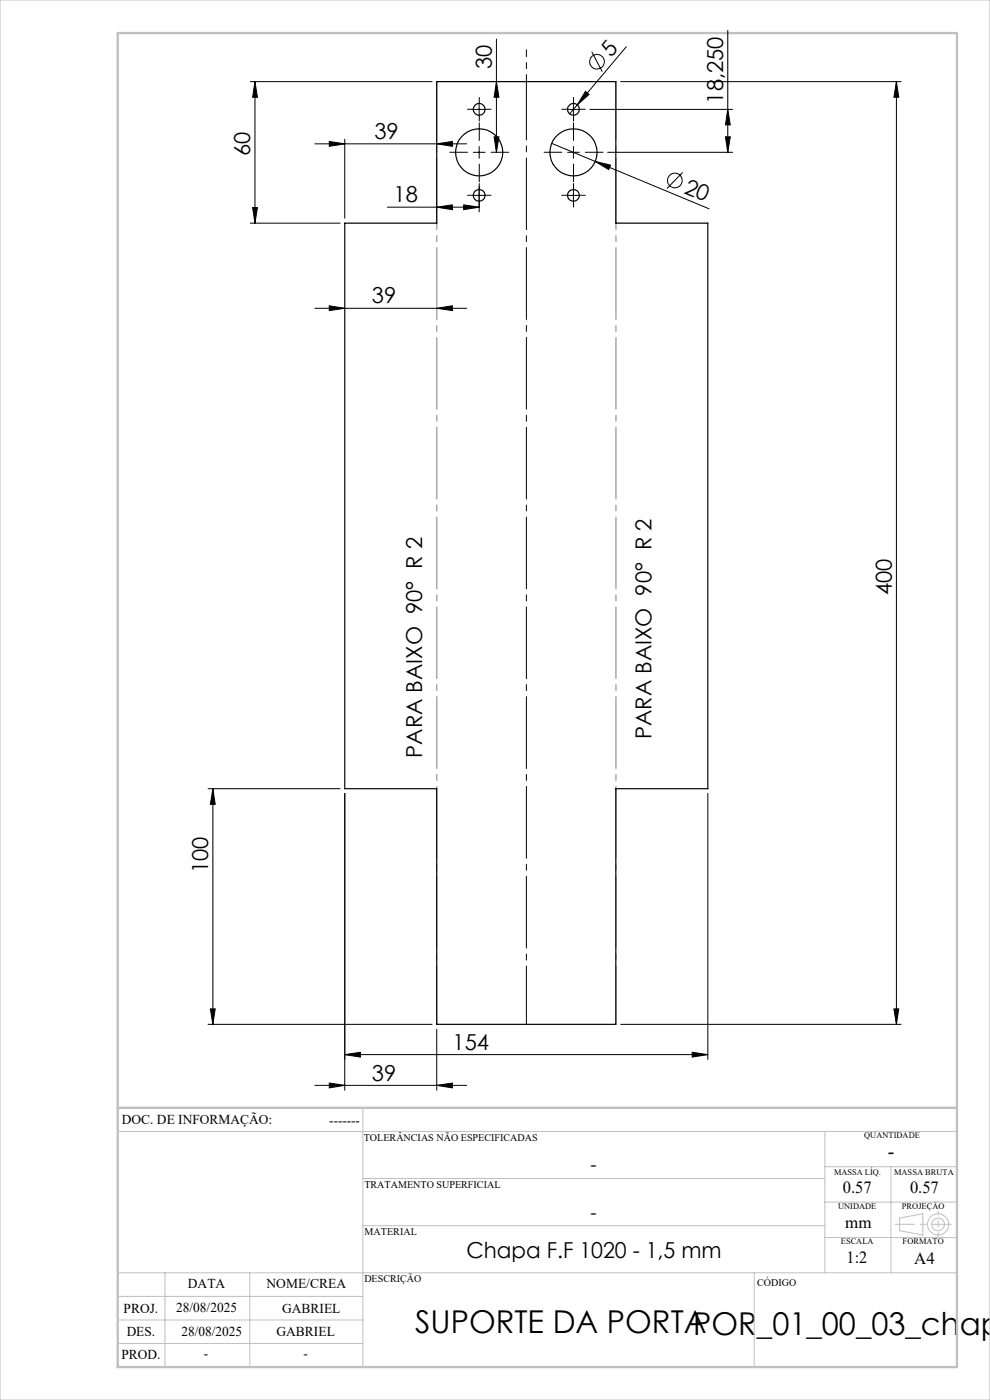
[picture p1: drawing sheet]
<svg xmlns="http://www.w3.org/2000/svg" width="210mm" height="297mm" viewBox="0 0 210 297" stroke-linecap="round" stroke-linejoin="round" font-family="sans-serif">
<g fill="none" stroke="#000" stroke-width=".21">
<path d="M53.1 17.3h38.6M54.1 17.3v30M54.1 17.3l.5 3.3h-1zM105.3 17.3l.5 3.3h-1zM105.3 8.3v24M124.2 19.4l.8 .6-2.6 2.3zM125.5 11l2.2 4.2M131.7 17.3h59.4M132.9 9.9l-10.5 12.4M154.4 6.5v25.8M190.1 17.3l.5 3.3h-1zM190.1 17.3v200"/>
<path d="M66.8 30.5h32.2M69.9 30l3.2 .5-3.2 .5zM73.1 29.5v16.8M92.6 30.5l3.4-.5v1zM100.4 32.3h2.5M100.4 23.2h2.5M101.6 21.9v2.5M101.6 31.1v2.5M101.6 39.6v5.4M104.8 29h1l-.5 3.3zM117 30.4l9.3 3.9M120.4 32.3h2.5"/>
<path d="M120.4 23.2h2.5M121.6 21.9v2.5M121.6 31.1v2.5M122.4 22.3l-1.6 1.9M125.1 23.2h30.3M126.3 34.3l3.2 .7-.4 1zM126.3 34.3l24.1 10M128.9 32.3h26.5M144.8 36.6l-3.3 3.4M153.9 29h1l-.5 3.3zM154.4 23.2l.5 3.3h-1zM53.1 47.3h19"/>
<path d="M53.6 44h1l-.5 3.3zM82.2 44h19.4M92.6 44l3.4-.5v1zM98.4 43.5l3.2 .5-3.2 .5zM100.4 41.4h2.5M120.4 41.4h2.5M121.6 40.2v2.5M66.8 65.4h32.2M69.9 64.9l3.2 .5-3.2 .5zM92.6 65.4l3.4-.5v1zM44.1 167.3h28M45.2 167.3l.4 3.3h-1z"/>
<path d="M45.2 167.3v50M73.1 168.3v63M150.1 168.3v56.5M44.1 217.3h47.6M44.6 214h1l-.4 3.3zM92.6 218.3v13M131.7 217.3h59.4M189.6 214h1l-.5 3.3zM66.8 230.3h32.2M69.9 229.8l3.2 .5-3.2 .5zM73.1 223.7l3.3-.5v1.1zM73.1 223.7h77"/>
<path d="M92.6 230.3l3.4-.5v1zM146.8 223.2l3.3 .5-3.3 .6z"/>
<circle cx="126.6" cy="13.1" r="1.55"/>
<circle cx="143.2" cy="38.3" r="1.56"/>
</g>
<g fill="none" stroke="#c0c0c0" stroke-width=".21">
<path d="M0 0h210v297h-210zM77 235v55M25 240h178M77 250h98M175 240v30M175 255h28M175 247.5h28M189 247.5v22.5M190.8 258.4l5-.9v4.5l-5-.9zM25 275h52M25 270h178M35 270v20"/>
<path d="M53 270v20M77 260h98M160 270v20M175 262.5h28M25 285h52M25 280h52"/>
<circle cx="199" cy="259.7" r="1.34"/>
<circle cx="199" cy="259.7" r="2.25"/>
</g>
<g fill="none" stroke="#000" stroke-width=".21" stroke-dasharray="15.2 1.3 1.3 1.3">
<path d="M99.2 32.3h-3.8M100.4 23.2h-1.2M101.7 34.8v3.8M101.7 29.8v-3.7M101.7 24.4v1.3M101.7 21.9v-1.2M102.9 23.2h1.3M104.2 32.3h3.7M119.2 32.3h-3.8M120.4 23.2h-1.2M121.7 34.8v3.8M121.7 29.8v-3.7"/>
<path d="M121.7 24.4v1.3M121.7 21.9v-1.2M122.9 23.2h1.3M124.2 32.3h3.7M100.4 41.4h-1.2M101.7 42.7v1.2M101.7 40.2v-1.3M102.9 41.4h1.3M120.4 41.4h-1.2M121.7 42.7v1.2M121.7 40.2v-1.3M122.9 41.4h1.3"/>
</g>
<path d="M111.7 217.3v-200" fill="none" stroke="#000" stroke-width=".21" stroke-dasharray="15.2 1.3 1.3 1.3" stroke-dashoffset="2.9"/>
<path d="M111.7 17.3v-6.8" fill="none" stroke="#000" stroke-width=".21" stroke-dasharray="15.2 1.3 1.3 1.3" stroke-dashoffset="13.8"/>
<path d="M130.7 17.3v200M92.7 217.3v-200" fill="none" stroke="#808080" stroke-width=".21" stroke-dasharray="15.2 1.3 1.3 1.3" stroke-dashoffset="2.9"/>
<path d="M201.8 259.7h-11.9" fill="none" stroke="#c0c0c0" stroke-width=".21" stroke-dasharray="15.2 1.3 1.3 1.3" stroke-dashoffset="11.2"/>
<path d="M199 256.9v5.4" fill="none" stroke="#c0c0c0" stroke-width=".21" stroke-dasharray="15.2 1.3 1.3 1.3" stroke-dashoffset="14.4"/>
<path d="M25 7h178v283h-178zM25 235h178" fill="none" stroke="#c0c0c0" stroke-width=".5"/>
<g fill="#000">
<path d="M124.2 19.4l.8 .6-2.6 2.3zM126.3 34.3l3.2 .7-.4 1z"/>
<path d="M190.1 17.3l.5 3.3h-1zM189.6 214h1l-.5 3.3zM45.2 167.3l.4 3.3h-1zM44.6 214h1l-.4 3.3zM154.4 23.2l.5 3.3h-1zM153.9 29h1l-.5 3.3z"/>
<path d="M53.6 44h1l-.5 3.3zM54.1 17.3l.5 3.3h-1zM104.8 29h1l-.5 3.3zM105.3 17.3l.5 3.3h-1z"/>
<path d="M69.9 229.8l3.2 .5-3.2 .5zM92.6 230.3l3.4-.5v1z"/>
<path d="M146.8 223.2l3.3 .5-3.3 .6zM73.1 223.7l3.3-.5v1.1zM92.6 30.5l3.4-.5v1zM69.9 30l3.2 .5-3.2 .5zM92.6 65.4l3.4-.5v1zM69.9 64.9l3.2 .5-3.2 .5zM98.4 43.5l3.2 .5-3.2 .5zM92.6 44l3.4-.5v1z"/>
</g>
<g fill="none" stroke="#000" stroke-width=".25">
<path d="M92.6 17.3h38v30h19.5v120h-19.5v50h-38v-50h-19.5v-120h19.5z"/>
<circle cx="101.6" cy="32.3" r="5"/>
<circle cx="101.7" cy="23.2" r="1.24"/>
<circle cx="121.6" cy="23.2" r="1.25"/>
<circle cx="121.6" cy="32.3" r="5"/>
<circle cx="101.7" cy="41.5" r="1.24"/>
<circle cx="121.6" cy="41.4" r="1.25"/>
</g>
<text font-size="6.7" x="88.1" y="282.7">SUPORTE DA PORTAPOR_01_00_03_chap</text>
<g font-size="4.7">
<text x="104.3" y="14.7" transform="rotate(-90 104.3 14.7)">30</text>
<text x="129.6" y="12.2" transform="rotate(-50 129.6 12.2)">5</text>
<text x="153.4" y="22" transform="rotate(-90 153.4 22)">18,250</text>
<text x="79.4" y="29.5">39</text>
<text x="53.1" y="33.1" transform="rotate(-90 53.1 33.1)">60</text>
<text x="144.9" y="40.8" transform="rotate(23 144.9 40.8)">20</text>
<text x="83.5" y="42.9">18</text>
<text x="78.9" y="64.4">39</text>
<text x="189.1" y="126.2" transform="rotate(-90 189.1 126.2)">400</text>
<text x="89.5" y="160.8" transform="rotate(-90 89.5 160.8)">PARA BAIXO 90° R 2</text>
<text x="138.2" y="156.8" transform="rotate(-90 138.2 156.8)">PARA BAIXO 90° R 2</text>
<text x="44.1" y="185.2" transform="rotate(-90 44.1 185.2)">100</text>
<text x="96" y="222.7">154</text>
<text x="78.9" y="229.2">39</text>
<text x="99" y="266.8">Chapa F.F 1020 - 1,5 mm</text>
</g>
<text font-size="4.3" x="188.3" y="245.8">-</text>
<g font-size="4">
<text x="125.2" y="248.4">-</text>
<text x="125.2" y="258.6">-</text>
</g>
<g font-size="3.6">
<text x="178.8" y="253.1">0.57</text>
<text x="193" y="253.1">0.57</text>
<text x="179.3" y="260.6">mm</text>
<text x="179.6" y="267.9">1:2</text>
<text x="193.9" y="268.1">A4</text>
</g>
<g font-size="2.9">
<text x="25.9" y="238.4">DOC. DE INFORMAÇÃO:</text>
<text x="69.8" y="238.6">-------</text>
<text x="39.9" y="273.2">DATA</text>
<text x="56.5" y="273.2">NOME/CREA</text>
<text x="26.2" y="278.6">PROJ.</text>
<text x="37.4" y="278.2">28/08/2025</text>
<text x="59.8" y="278.6">GABRIEL</text>
<text x="26.9" y="283.4">DES.</text>
<text x="38.5" y="283.4">28/08/2025</text>
<text x="58.7" y="283.4">GABRIEL</text>
<text x="25.7" y="288.3">PROD.</text>
<text x="43.3" y="288">-</text>
<text x="64.4" y="288">-</text>
</g>
<g font-size="2.2">
<text x="77.2" y="242.1">TOLERÂNCIAS NÃO ESPECIFICADAS</text>
<text x="77.3" y="251.9">TRATAMENTO SUPERFICIAL</text>
<text x="77.3" y="261.9">MATERIAL</text>
<text x="77.3" y="272.1">DESCRIÇÃO</text>
<text x="160.6" y="272.8">CÓDIGO</text>
</g>
<g font-size="1.8">
<text x="183.3" y="241.4">QUANTIDADE</text>
<text x="176.9" y="249.2">MASSA LÍQ.</text>
<text x="189.7" y="249.2">MASSA BRUTA</text>
<text x="177.8" y="256.5">UNIDADE</text>
<text x="191.3" y="256.5">PROJEÇÃO</text>
<text x="178.4" y="264">ESCALA</text>
<text x="191.5" y="264">FORMATO</text>
</g>
</svg>
